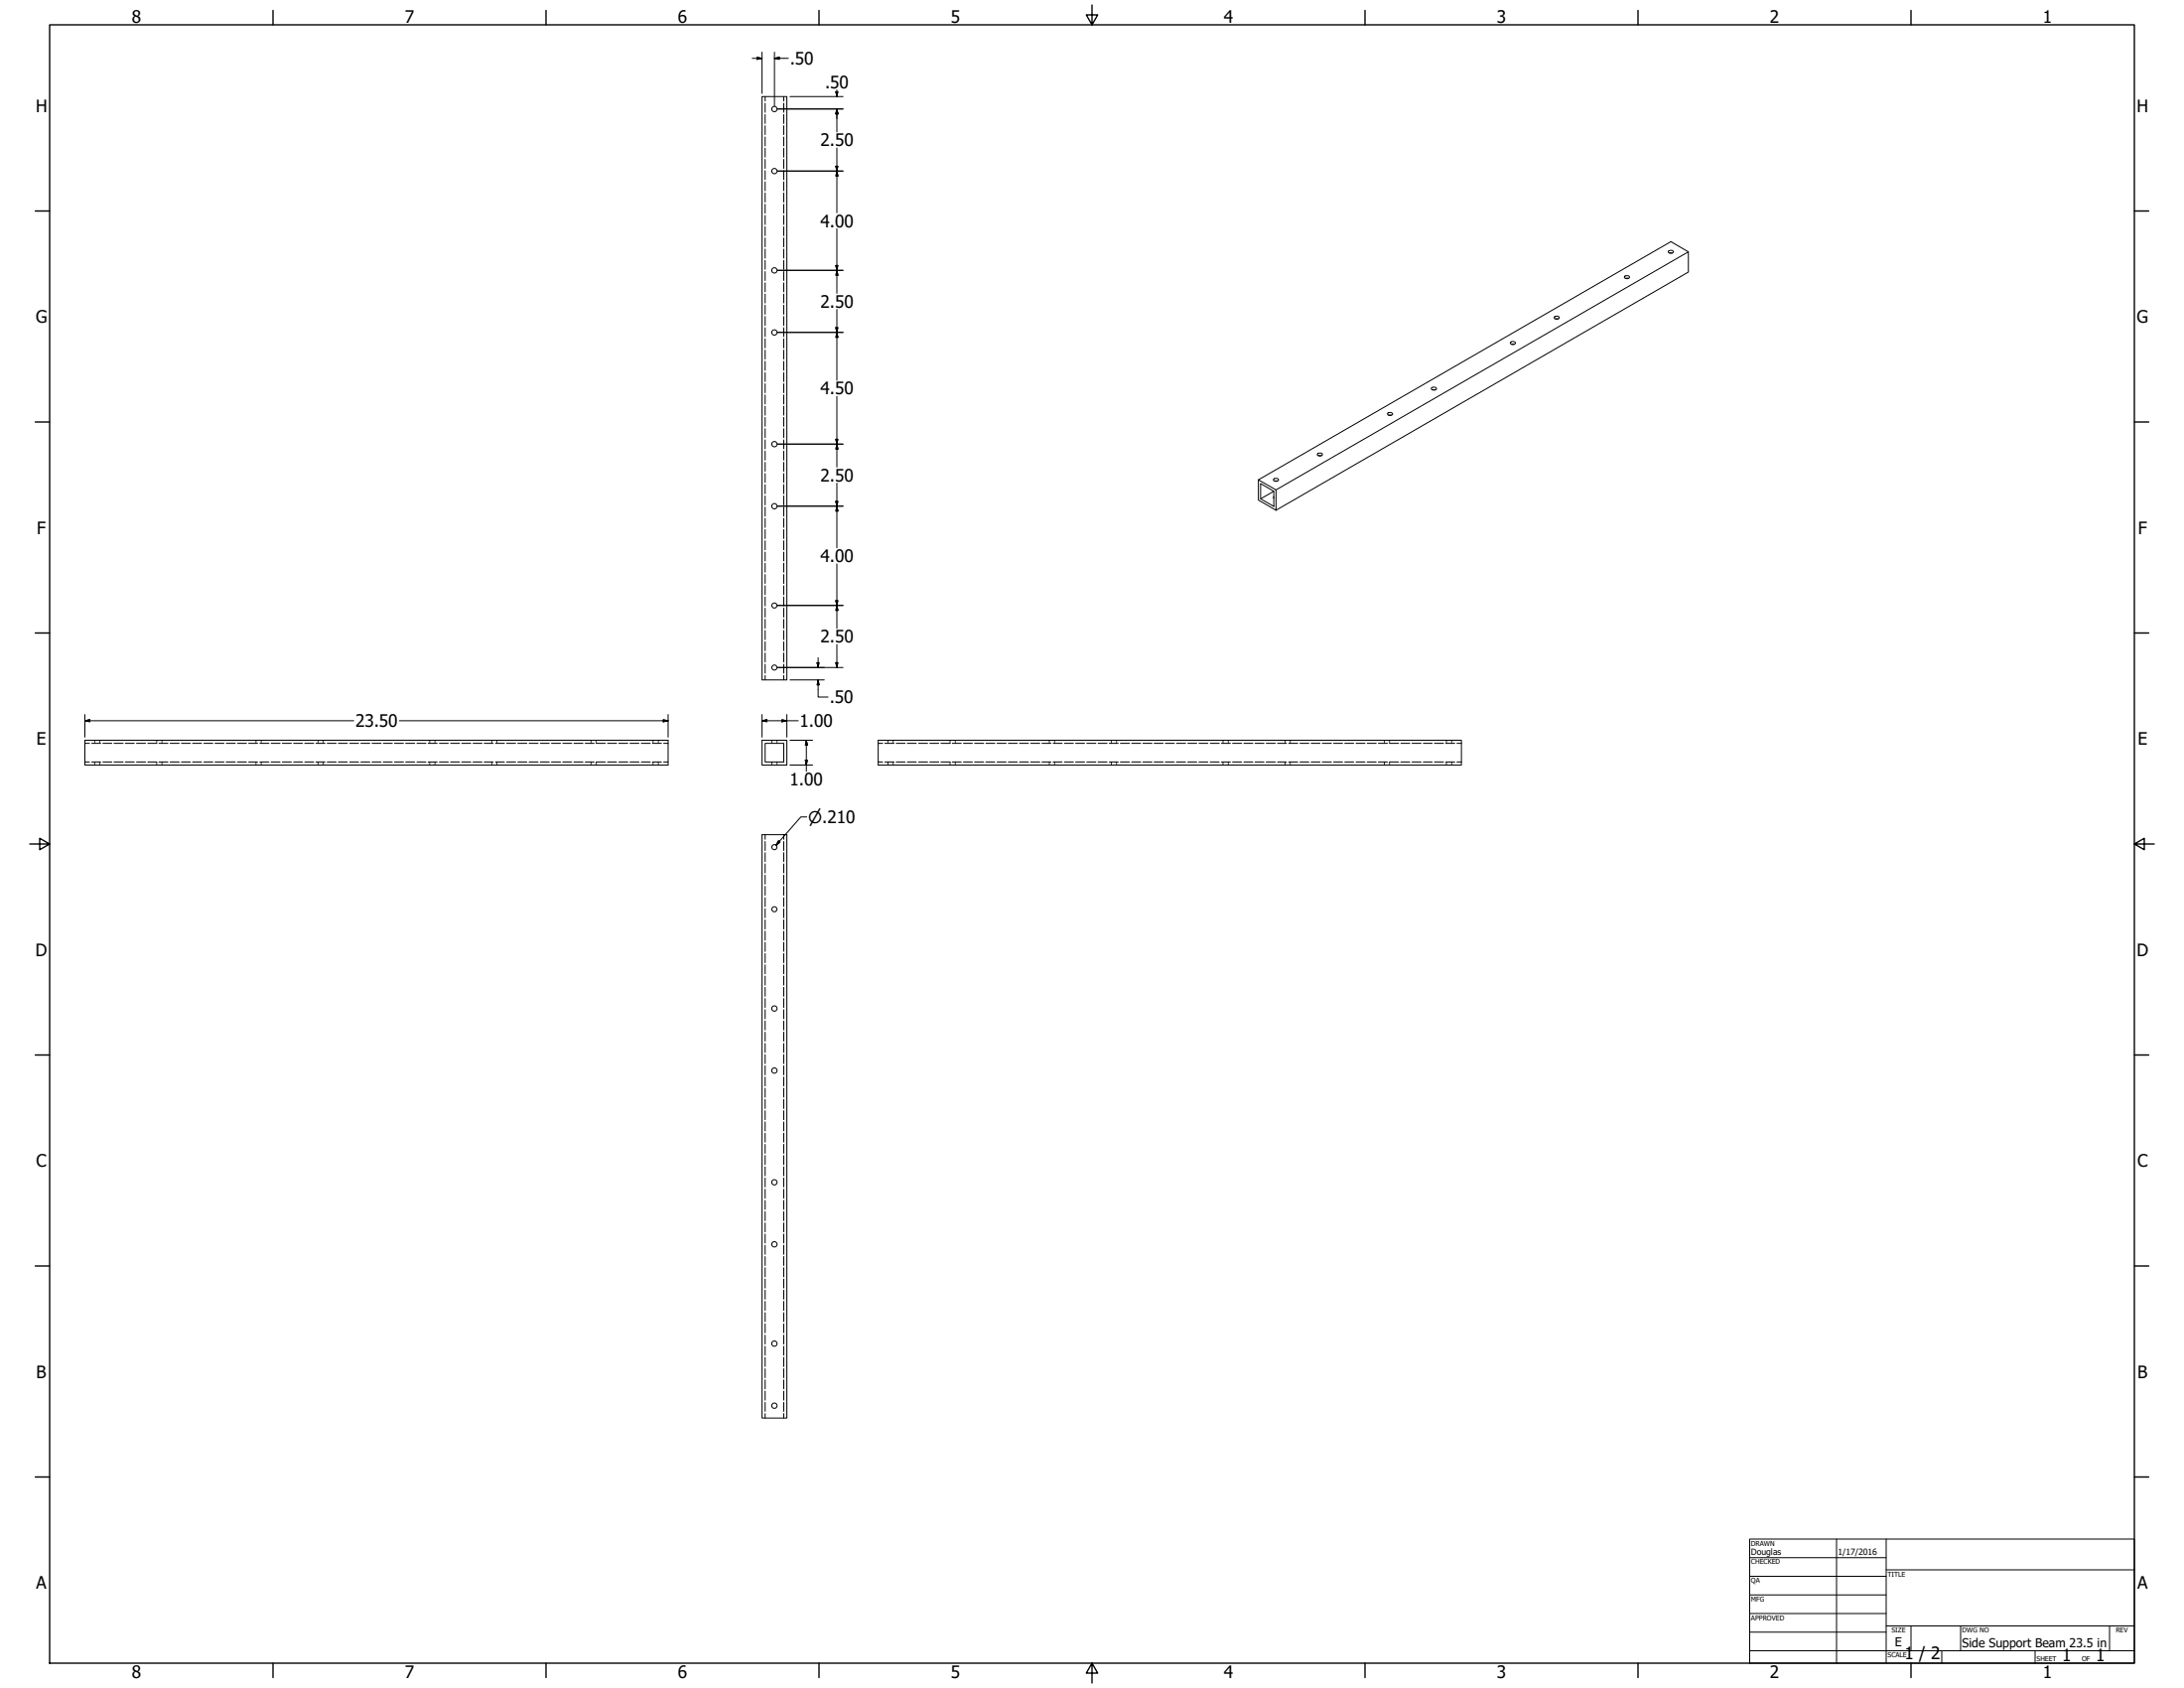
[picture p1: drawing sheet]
<svg xmlns="http://www.w3.org/2000/svg" width="1118mm" height="864mm" viewBox="0 0 1118 864" stroke-linecap="round" stroke-linejoin="round" font-family="sans-serif">
<!-- layer: Visible (ANSI) -->
<g fill="none" stroke="#000" stroke-width=".51">
<path d="M390 49h13v299h-13zM854 129a1.3 1.3 0 0 1 1-1 1.3 1.3 0 0 1 1 1 1.4 1.4 0 0 1-1 1 1.4 1.4 0 0 1-1-1zM854 129h2M864 129l-211 122M832 141a1.2 1.2 0 0 1 1 0 1.2 1.2 0 0 1 1 1 1.1 1.1 0 0 1-2 1 1.1 1.1 0 0 1 0-2zM832 142h1M773 175a1.2 1.2 0 0 1 1 0 1.2 1.2 0 0 1 1 1 1.3 1.3 0 0 1-1 0 1.3 1.3 0 0 1-1-1zM773 176h2M795 162a1.3 1.3 0 0 1 2 0 1.3 1.3 0 0 1 1 1 1.3 1.3 0 0 1-2 0 1.3 1.3 0 0 1-1-1zM796 163h1M733 199a1.3 1.3 0 0 1 1-1 1.3 1.3 0 0 1 1 1 1.3 1.3 0 0 1-2 1 1.3 1.3 0 0 1 0-1zM733 199h2"/>
<path d="M710 211a1.3 1.3 0 0 1 2 0 1.3 1.3 0 0 1 0 1 1.3 1.3 0 0 1-1 1 1.3 1.3 0 0 1-1-2zM711 212h1M674 232a1.2 1.2 0 0 1 2 0 1.2 1.2 0 0 1 0 1 1.3 1.3 0 0 1-1 0 1.3 1.3 0 0 1-1-1zM675 233h1M644 245l9 6v10l-9-5zM644 245l211-121 9 5v10l-211 122M645 247l7 4v8l-7-4zM652 245a1.3 1.3 0 0 1 1 0 1.3 1.3 0 0 1 1 1 1.4 1.4 0 0 1-1 0 1.4 1.4 0 0 1-1-1zM652 254v1M652 251l-7 4M652 246h2M43 379h299v12h-299z"/>
<path d="M390 379h13v12h-13zM449 379h299v12h-299zM392 380h9v10h-9zM390 427h13v298h-13z"/>
<circle cx="396" cy="56" r="1.4"/>
<circle cx="396" cy="88" r="1.4"/>
<circle cx="396" cy="138" r="1.4"/>
<circle cx="396" cy="170" r="1.4"/>
<circle cx="396" cy="227" r="1.4"/>
<circle cx="396" cy="259" r="1.4"/>
<circle cx="396" cy="310" r="1.3"/>
<circle cx="396" cy="342" r="1.3"/>
<circle cx="396" cy="433" r="1.3"/>
<circle cx="396" cy="465" r="1.3"/>
<circle cx="396" cy="516" r="1.4"/>
<circle cx="396" cy="548" r="1.4"/>
<circle cx="396" cy="605" r="1.4"/>
<circle cx="396" cy="637" r="1.4"/>
<circle cx="396" cy="687" r="1.4"/>
<circle cx="396" cy="719" r="1.4"/>
</g>
<!-- layer: Hidden (ANSI) -->
<g fill="none" stroke="#000" stroke-width=".51">
<path d="M392 49v3M392 53v4M392 59v4M401 49v3M401 53v4M401 59v4M392 64v5M392 70v5M392 76v4M401 64v5M401 70v5M401 76v4"/>
<path d="M392 82v4M392 87v5M392 93v5M392 99v4M401 82v4M401 87v5M401 93v5M401 99v4M392 105v4M392 110v5M392 116v5M401 105v4"/>
<path d="M401 110v5M401 116v5M392 122v4M392 127v5M392 133v5M392 139v5M401 122v4M401 127v5M401 133v5M401 139v5M392 145v4M392 150v5"/>
<path d="M392 156v5M401 145v4M401 150v5M401 156v5M392 162v4M392 168v4M392 173v5M392 179v5M401 162v4M401 168v4M401 173v5M401 179v5"/>
<path d="M392 185v4M392 191v4M392 196v5M401 185v4M401 191v4M401 196v5M392 202v5M392 208v4M392 214v4M392 219v5M401 202v5M401 208v4"/>
<path d="M401 214v4M401 219v5M392 225v5M392 231v4M392 237v4M401 225v5M401 231v4M401 237v4M392 242v5M392 248v5M392 254v4M392 259v5"/>
<path d="M401 242v5M401 248v5M401 254v4M401 259v5M392 265v5M392 271v5M392 277v4M401 265v5M401 271v5M401 277v4M392 282v5M392 288v5"/>
<path d="M392 294v5M392 300v4M401 282v5M401 288v5M401 294v5M401 300v4M392 305v5M392 311v5M392 317v4M401 305v5M401 311v5M401 317v4"/>
<path d="M392 323v4M392 328v5M392 334v5M392 340v4M401 323v4M401 328v5M401 334v5M401 340v4M392 346v2M401 346v2M48 379h.1M48 380h.1"/>
<path d="M51 379h.1M51 380h.1M80 380h-4M80 379h.1M83 379h.1M83 380h.1M131 379h.1M131 380h.1M134 379h.1M134 380h.1M163 379h.1M163 380h.1"/>
<path d="M165 379h.1M165 380h.1M220 379h.1M220 380h.1M223 379h.1M223 380h.1M252 379h.1M252 380h.1M254 379h.1M254 380h.1M302 379h.1M302 380h.1"/>
<path d="M305 380h5M305 379h.1M334 379h.1M334 380h.1M337 379h.1M337 380h.1M395 379h.1M395 380h.1M398 379h.1M398 380h.1M454 379h.1M454 380h.1"/>
<path d="M457 379h.1M457 380h.1M486 380h-4M486 379h.1M489 379h.1M489 380h.1M537 379h.1M537 380h.1M540 379h.1M540 380h.1M569 379h.1M569 380h.1"/>
<path d="M571 379h.1M571 380h.1M626 379h.1M626 380h.1M629 379h.1M629 380h.1M658 379h.1M658 380h.1M660 379h.1M660 380h.1M708 379h.1M708 380h.1"/>
<path d="M711 379h.1M711 380h.1M740 379h.1M740 380h.1M743 379h.1M743 380h.1M43 380h3M43 390h3M47 380h4M47 390h4M48 390h.1M48 391h.1"/>
<path d="M51 390h.1M51 391h.1M53 380h4M53 390h4M58 380h5M58 390h5M64 380h5M64 390h5M70 380h4M70 390h4M76 390h4M80 391h.1"/>
<path d="M81 380h5M81 390h5M83 390h.1M83 391h.1M87 380h5M87 390h5M93 380h4M93 390h4M99 380h4M99 390h4M104 380h5M104 390h5"/>
<path d="M110 380h5M110 390h5M116 380h4M116 390h4M122 380h4M122 390h4M127 380h5M127 390h5M131 390h.1M131 391h.1M133 380h5M133 390h5"/>
<path d="M134 390h.1M134 391h.1M139 380h4M139 390h4M144 380h5M144 390h5M150 380h5M150 390h5M156 380h5M156 390h5M162 380h4M162 390h4"/>
<path d="M163 390h.1M163 391h.1M165 390h.1M165 391h.1M167 380h5M167 390h5M173 380h5M173 390h5M179 380h5M179 390h5M185 380h4M185 390h4"/>
<path d="M190 380h5M190 390h5M196 380h5M196 390h5M202 380h4M202 390h4M208 380h4M208 390h4M213 380h5M213 390h5M219 380h5M219 390h5"/>
<path d="M220 390h.1M220 391h.1M223 390h.1M223 391h.1M225 380h4M225 390h4M231 380h4M231 390h4M236 380h5M236 390h5M242 380h5M242 390h5"/>
<path d="M248 380h4M248 390h4M252 390h.1M252 391h.1M254 380h4M254 390h4M254 390h.1M254 391h.1M259 380h5M259 390h5M265 380h5M265 390h5"/>
<path d="M271 380h4M271 390h4M276 380h5M276 390h5M282 380h5M282 390h5M288 380h5M288 390h5M294 380h4M294 390h4M299 380h5M299 390h5"/>
<path d="M302 390h.1M302 391h.1M305 391h.1M310 390h-5M311 380h5M311 390h5M317 380h4M317 390h4M322 380h5M322 390h5M328 380h5M328 390h5"/>
<path d="M334 380h4M334 390h4M334 390h.1M334 391h.1M337 390h.1M337 391h.1M340 380h2M340 390h2M395 390h.1M395 391h.1M398 390h.1M398 391h.1"/>
<path d="M449 380h3M449 390h3M453 380h4M453 390h4M454 390h.1M454 391h.1M457 390h.1M457 391h.1M459 380h4M459 390h4M464 380h5M464 390h5"/>
<path d="M470 380h5M470 390h5M476 380h4M476 390h4M482 390h4M486 391h.1M487 380h5M487 390h5M489 390h.1M489 391h.1M493 380h5M493 390h5"/>
<path d="M499 380h4M499 390h4M505 380h4M505 390h4M510 380h5M510 390h5M516 380h5M516 390h5M522 380h4M522 390h4M527 380h5M527 390h5"/>
<path d="M533 380h5M533 390h5M537 390h.1M537 391h.1M539 380h4M539 390h4M540 390h.1M540 391h.1M545 380h4M545 390h4M550 380h5M550 390h5"/>
<path d="M556 380h5M556 390h5M562 380h4M562 390h4M568 380h4M568 390h4M569 390h.1M569 391h.1M571 390h.1M571 391h.1M573 380h5M573 390h5"/>
<path d="M579 380h5M579 390h5M585 380h4M585 390h4M591 380h4M591 390h4M596 380h5M596 390h5M602 380h5M602 390h5M608 380h4M608 390h4"/>
<path d="M614 380h4M614 390h4M619 380h5M619 390h5M625 380h5M625 390h5M626 390h.1M626 391h.1M629 390h.1M629 391h.1M631 380h4M631 390h4"/>
<path d="M637 380h4M637 390h4M642 380h5M642 390h5M648 380h5M648 390h5M654 380h4M654 390h4M658 390h.1M658 391h.1M659 380h5M659 390h5"/>
<path d="M660 390h.1M660 391h.1M665 380h5M665 390h5M671 380h5M671 390h5M677 380h4M677 390h4M682 380h5M682 390h5M688 380h5M688 390h5"/>
<path d="M694 380h4M694 390h4M700 380h4M700 390h4M705 380h5M705 390h5M708 390h.1M708 391h.1M711 390h.1M711 391h.1M711 380h5M711 390h5"/>
<path d="M717 380h4M717 390h4M723 380h4M723 390h4M728 380h5M728 390h5M734 380h5M734 390h5M740 380h4M740 390h4M740 390h.1M740 391h.1"/>
<path d="M743 390h.1M743 391h.1M746 380h2M746 390h2M392 427v2M392 431v4M392 436v5M401 427v2M401 431v4M401 436v5M392 442v5M392 448v4"/>
<path d="M392 453v5M392 459v5M401 442v5M401 448v4M401 453v5M401 459v5M392 465v5M392 471v4M392 476v5M401 465v5M401 471v4M401 476v5"/>
<path d="M392 482v5M392 488v5M392 494v4M392 499v5M401 482v5M401 488v5M401 494v4M401 499v5M392 505v5M392 511v4M392 517v4M401 505v5"/>
<path d="M401 511v4M401 517v4M392 522v5M392 528v5M392 534v4M392 540v4M401 522v5M401 528v5M401 534v4M401 540v4M392 545v5M392 551v5"/>
<path d="M392 557v4M401 545v5M401 551v5M401 557v4M392 562v5M392 568v5M392 574v5M392 580v4M401 562v5M401 568v5M401 574v5M401 580v4"/>
<path d="M392 585v5M392 591v5M392 597v5M401 585v5M401 591v5M401 597v5M392 603v4M392 608v5M392 614v5M392 620v5M401 603v4M401 608v5"/>
<path d="M401 614v5M401 620v5M392 626v4M392 631v5M392 637v5M401 626v4M401 631v5M401 637v5M392 643v4M392 649v4M392 654v5M401 643v4"/>
<path d="M401 649v4M401 654v5M392 660v5M392 666v4M392 672v4M392 677v5M401 660v5M401 666v4M401 672v4M401 677v5M392 683v5M392 689v4"/>
<path d="M392 694v5M401 683v5M401 689v4M401 694v5M392 700v5M392 706v5M392 712v4M392 717v5M401 700v5M401 706v5M401 712v4M401 717v5"/>
<path d="M392 723v2M401 723v2"/>
</g>
<!-- layer: Border (ANSI) -->
<g fill="none" stroke="#000" stroke-width=".7">
<path d="M25 13h1067v838h-1067zM140 5v8M279 5v8M419 5v8M559 3v10l-3-5h6l-3 5M698 5v8M838 5v8M978 5v8M18 108h7M1092 108h8M18 216h7M1092 216h8"/>
<path d="M18 324h7M1092 324h8M15 432h10l-5-3v6l5-3M1092 432l5 3v-6l-5 3h10M18 540h7M1092 540h8M18 648h7M1092 648h8M18 756h7M1092 756h8M140 851v7M279 851v7"/>
<path d="M419 851v7M559 851l3 5h-6l3-5v10M698 851v7M838 851v7M978 851v7"/>
</g>
<!-- layer: Title (ANSI) -->
<g fill="none" stroke="#000" stroke-width=".51">
<path d="M895 787h197v64h-197zM895 797h70M940 787v64M965 787v64M895 806h70M895 816h70M965 803h127M895 825h70M895 835h70M965 832h127M978 832v13M1003 832v13"/>
<path d="M1080 832v13M895 845h197M994 845v6M1041 845v6"/>
</g>
<!-- layer: Dimension (ANSI) -->
<g fill="none" stroke="#000" stroke-width=".51">
<path d="M385 30h5M387 29l3 1h-3zM390 27v21M396 30l3-1v1zM396 30h7M396 27v27M398 56h33M404 49h27M428 47h1l-1 2zM428 56l1 2h-1zM428 46v3M428 56v12"/>
<path d="M428 76v33M398 88h33M428 85h1l-1 3zM428 88l1 2h-1zM428 117v33M398 138h33M428 136h1l-1 2zM428 138l1 3h-1zM428 158v37M398 170h33M428 168h1l-1 2zM428 170l1 3h-1z"/>
<path d="M428 203v36M398 227h33M428 225h1l-1 2zM428 227l1 3h-1zM398 259h33M428 256h1l-1 3zM428 259l1 2h-1zM428 247v33M428 288v34M398 310h33M428 307h1l-1 3zM428 310l1 2h-1z"/>
<path d="M418 339h1v3zM419 336v6M428 339h1l-1 3zM428 330v12M398 342h33M404 348h18M419 348v2h-1zM419 348v9h5M43 369l3-1v1zM43 369h138M43 366v11M204 369h138"/>
<path d="M339 368l3 1h-3zM342 366v11M390 369l2-1v1zM390 369h18M390 366v11M400 368l3 1h-3zM403 366v11M404 379h12M413 379v2h-1zM413 379v16M404 391h12M412 389h1v2z"/>
<path d="M413 418h-3l-13 14M398 430l1 1-2 1z"/>
</g>
<g fill="#000" stroke="#000" stroke-width=".51">
<path d="M387 30h3zM387 29l3 1h-3zM396 30l3-1zM396 30l3-1v1zM428 47v2zM428 47h1l-1 2zM428 56l1 2zM428 56l1 2h-1zM428 85v3zM428 85h1l-1 3zM428 88l1 2zM428 88l1 2h-1z"/>
<path d="M428 136v2zM428 136h1l-1 2zM428 138l1 3zM428 138l1 3h-1zM428 168v2zM428 168h1l-1 2zM428 170l1 3zM428 170l1 3h-1zM428 225v2zM428 225h1l-1 2zM428 227l1 3zM428 227l1 3h-1z"/>
<path d="M428 256v3zM428 256h1l-1 3zM428 259l1 2zM428 259l1 2h-1zM428 307v3zM428 307h1l-1 3zM428 310l1 2zM428 310l1 2h-1zM418 339l1 3zM418 339h1v3zM428 339v3zM428 339h1l-1 3z"/>
<path d="M419 348v2zM419 348v2h-1zM43 369l3-1zM43 369l3-1v1zM339 369h3zM339 368l3 1h-3zM390 369l2-1zM390 369l2-1v1zM400 369h3zM400 368l3 1h-3zM412 389l1 2zM412 389h1v2z"/>
<path d="M413 379v2zM413 379v2h-1zM398 430l-1 2zM398 430l1 1-2 1z"/>
</g>
<g font-size="8.8">
<text x="67" y="12">8</text>
<text x="207" y="12">7</text>
<text x="347" y="12">6</text>
<text x="487" y="12">5</text>
<text x="626" y="12">4</text>
<text x="766" y="12">3</text>
<text x="906" y="12">2</text>
<text x="1045" y="12">1</text>
<text x="404" y="33">.50</text>
<text x="422" y="45">.50</text>
<text x="18" y="57">H</text>
<text x="1093" y="57">H</text>
<text x="420" y="75">2.50</text>
<text x="420" y="116">4.00</text>
<text x="420" y="157">2.50</text>
<text x="18" y="165">G</text>
<text x="1093" y="165">G</text>
<text x="420" y="202">4.50</text>
<text x="420" y="246">2.50</text>
<text x="19" y="273">F</text>
<text x="1094" y="273">F</text>
<text x="420" y="288">4.00</text>
<text x="420" y="329">2.50</text>
<text x="425" y="360">.50</text>
<text x="182" y="372">23.50</text>
<text x="409" y="372">1.00</text>
<text x="19" y="381">E</text>
<text x="1094" y="381">E</text>
<text x="404" y="402">1.00</text>
<text x="18" y="489">D</text>
<text x="1093" y="489">D</text>
<text x="19" y="597">C</text>
<text x="1094" y="597">C</text>
<text x="19" y="705">B</text>
<text x="1094" y="705">B</text>
<text x="19" y="813">A</text>
<text x="1094" y="813">A</text>
<text x="975" y="849">1 / 2</text>
<text x="1055" y="850">1</text>
<text x="1072" y="850">1</text>
<text x="67" y="858">8</text>
<text x="207" y="858">7</text>
<text x="347" y="858">6</text>
<text x="487" y="858">5</text>
<text x="626" y="858">4</text>
<text x="766" y="858">3</text>
<text x="906" y="858">2</text>
<text x="1045" y="858">1</text>
</g>
<text font-size="8.3" x="414" y="421">⌀.210</text>
<g font-size="6.3">
<text x="970" y="842">E</text>
<text x="1004" y="843">Side Support Beam 23.5 in</text>
</g>
<g font-size="4.4">
<text x="896" y="795">Douglas</text>
<text x="941" y="795">1/17/2016</text>
</g>
<g font-size="3.5">
<text x="896" y="791">DRAWN</text>
<text x="896" y="800">CHECKED</text>
<text x="896" y="810">QA</text>
<text x="966" y="806">TITLE</text>
<text x="896" y="819">MFG</text>
<text x="896" y="829">APPROVED</text>
<text x="968" y="835">SIZE</text>
<text x="1004" y="835">DWG NO</text>
<text x="1083" y="835">REV</text>
<text x="966" y="848">SCALE</text>
<text x="1042" y="850">SHEET</text>
<text x="1065" y="850">OF</text>
</g>
</svg>
